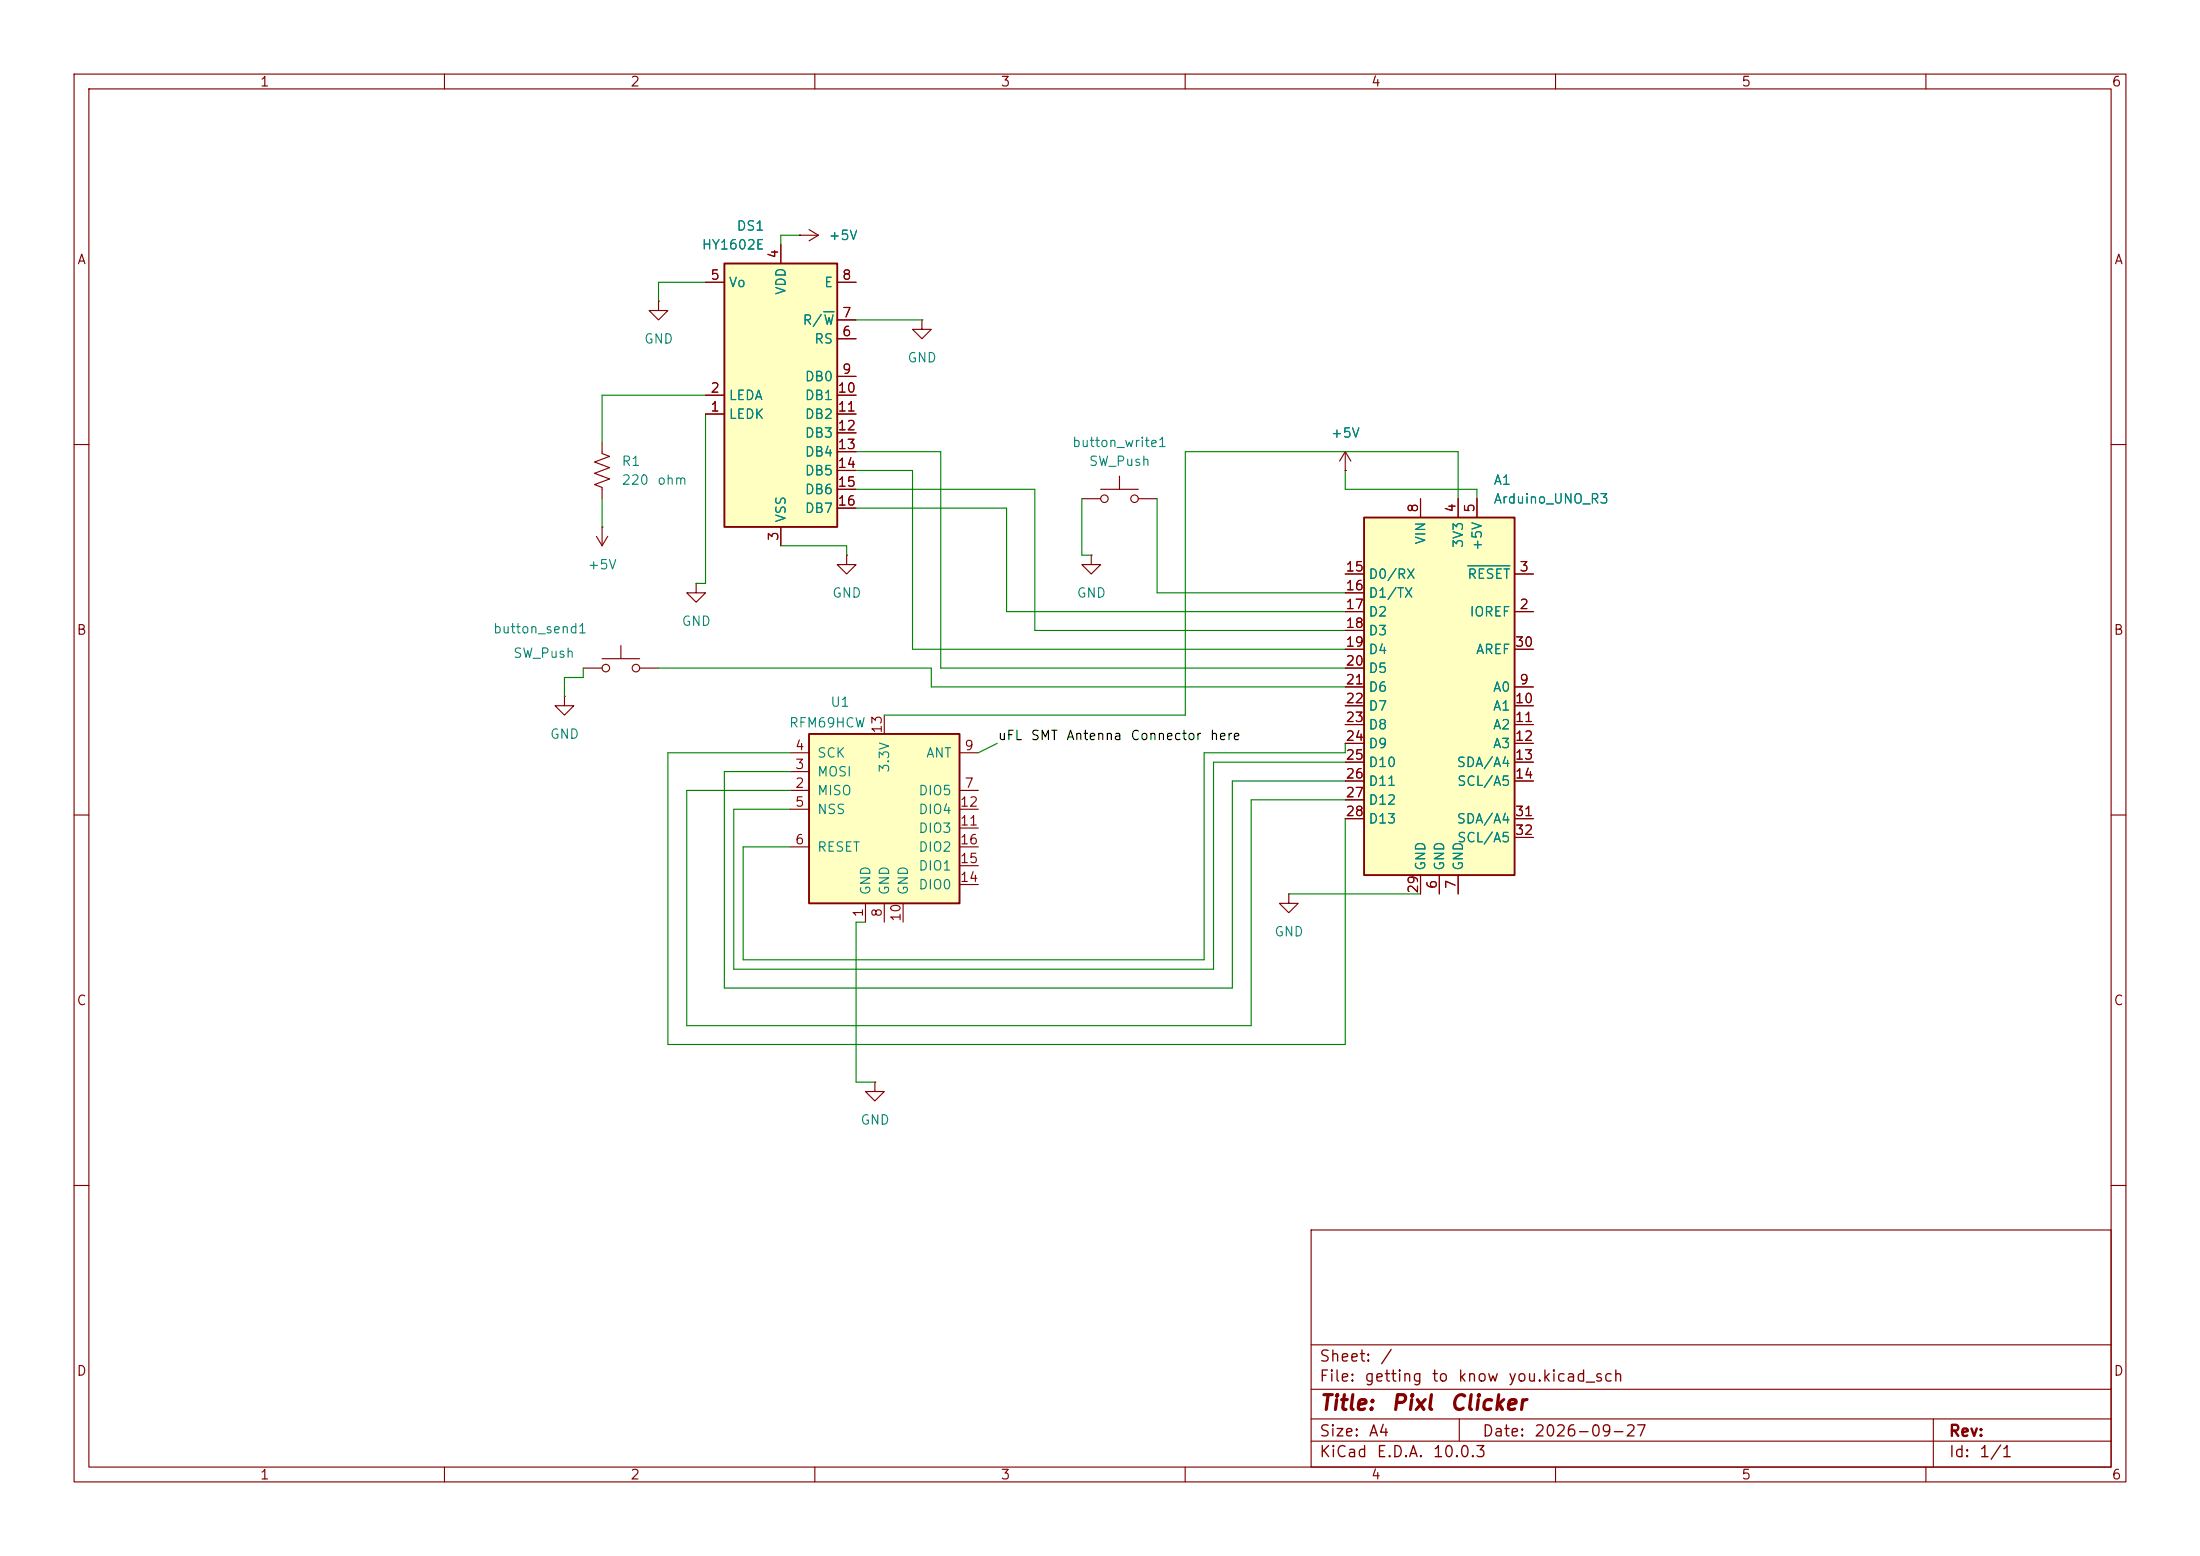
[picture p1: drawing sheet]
<svg xmlns="http://www.w3.org/2000/svg" width="297mm" height="210mm" viewBox="0 0 297 210" stroke-linecap="round" stroke-linejoin="round" font-family="sans-serif">
<g fill="none" stroke="#840000" stroke-width=".15">
<path d="M10 10h277v190h-277zM12 12h273v186h-273zM60 10v2M110 10v2M160 10v2M210 10v2M260 10v2M81.3 59.7v1.5l1 .4-2 .8 2 .7-2 .8 2 .7-2 .8 1 .4v1.5M88.9 40.6v1.3h1.3l-1.3 1.3-1.3-1.3h1.3M88.9 40.6h.1M10 60h2M80.5 72.4l.8 1.3"/>
<path d="M81.3 71.1h.1M81.3 71.1v2.6M82 72.4l-.7 1.3M146 67.3h2.6M147.3 74.9v1.3h1.3l-1.3 1.3-1.3-1.3h1.3M147.3 74.9h.1M148.6 66h5.1M151.1 64.3v1.7M153.7 67.3h2.5M285 60h2M10 110h2M285 110h2"/>
<path d="M174 120.7v1.2h1.3l-1.3 1.3-1.3-1.3h1.3M174 120.7h.1M10 160h2M177 166h108v32h-108zM285 160h2M60 198v2M110 198v2M160 198v2M177 194.5h108M177 191.5h108M177 187.5h108M177 181.5h108"/>
<path d="M197 191.5v3M210 198v2M260 198v2M261 191.5v6.5"/>
<circle cx="149.1" cy="67.3" r=".51"/>
<circle cx="153.2" cy="67.3" r=".51"/>
</g>
<path d="M184.1 69.9h20.4v48.2h-20.4z" fill="#ffffc2"/>
<path d="M184.1 69.9h20.4v48.2h-20.4z" fill="none" stroke="#840000" stroke-width=".25"/>
<g fill="none" stroke="#840000" stroke-width=".15">
<path d="M124.5 43.2v1.3h1.2l-1.2 1.2-1.3-1.2h1.3M124.5 43.2h.1M181.6 63.5h.1M181.6 77.5h2.5M181.6 61l-.8 1.2M181.6 61l.8 1.2M181.6 61v2.5M191.8 67.3v2.6M196.8 67.3v2.6M199.4 67.3v2.6M204.5 77.5h2.5M181.6 82.6h2.5"/>
<path d="M181.6 92.7h2.5M181.6 95.3h2.5M181.6 97.8h2.5M181.6 80h2.5M181.6 85.1h2.5M181.6 87.6h2.5M181.6 90.2h2.5M204.5 82.6h2.5M204.5 92.7h2.5M204.5 95.3h2.5M204.5 97.8h2.5M204.5 87.6h2.5"/>
<path d="M181.6 100.3h2.5M181.6 102.9h2.5M181.6 105.4h2.5M181.6 108h2.5M181.6 110.5h2.5M191.8 118.1v2.6M194.3 118.1v2.6M196.8 118.1v2.6M204.5 100.3h2.5M204.5 102.9h2.5M204.5 105.4h2.5M204.5 110.5h2.5"/>
<path d="M204.5 113h2.5M118.1 146.1v1.2h1.3l-1.3 1.3-1.3-1.3h1.3M118.1 146.1h.1"/>
</g>
<path d="M198.1 76.4h5.7" fill="none" stroke="#008484" stroke-width=".15"/>
<path d="M109.2 99.1h20.3v22.8h-20.3z" fill="#ffffc2"/>
<path d="M109.2 99.1h20.3v22.8h-20.3z" fill="none" stroke="#840000" stroke-width=".25"/>
<g fill="none" stroke="#840000" stroke-width=".15">
<path d="M107.9 31.8h.1M107.9 31.8h2.6M109.2 31l1.3 .8M110.5 31.8l-1.3 .7M94 78.7v1.3h1.2l-1.2 1.3-1.3-1.3h1.3M94 78.7h.1M114.3 74.9v1.3h1.3l-1.3 1.3-1.3-1.3h1.3M114.3 74.9h.1M76.2 94v1.3h1.3l-1.3 1.2-1.3-1.2h1.3M76.2 94h.1M78.7 90.2h2.6M81.3 88.9h5.1"/>
<path d="M83.8 87.1v1.8M86.4 90.2h2.5M119.4 96.5v2.6M106.7 106.7h2.5M106.7 104.1h2.5M106.7 101.6h2.5M106.7 109.2h2.5M106.7 114.3h2.5M129.5 106.7h2.6M129.5 101.6h2.6M129.5 109.2h2.6M129.5 114.3h2.6"/>
<path d="M129.5 111.8h2.6M129.5 119.4h2.6M129.5 116.8h2.6M116.8 121.9v2.6M119.4 121.9v2.6M121.9 121.9v2.6"/>
<circle cx="81.8" cy="90.2" r=".51"/>
<circle cx="85.9" cy="90.2" r=".51"/>
</g>
<path d="M97.8 35.6h15.2v35.5h-15.2z" fill="#ffffc2"/>
<path d="M97.8 35.6h15.2v35.5h-15.2z" fill="none" stroke="#840000" stroke-width=".25"/>
<g fill="none" stroke="#840000" stroke-width=".15">
<path d="M95.2 38.1h2.6M105.4 33v2.6M107.9 31.8h.1M113 38.1h2.6M95.2 55.9h2.6M95.2 53.3h2.6M113 55.9h2.6M113 53.3h2.6M113 45.7h2.6M113 43.2h2.6M113 50.8h2.6M113 58.4h2.6"/>
<path d="M105.4 71.1v2.6M113 61h2.6M113 63.5h2.6M113 66h2.6M113 68.6h2.6M181.6 63.5h.1M181.6 77.5h2.5M191.8 67.3v2.6M196.8 67.3v2.6M199.4 67.3v2.6M204.5 77.5h2.5M181.6 82.6h2.5"/>
<path d="M181.6 92.7h2.5M181.6 95.3h2.5M181.6 97.8h2.5M181.6 80h2.5M181.6 85.1h2.5M181.6 87.6h2.5M181.6 90.2h2.5M204.5 82.6h2.5M204.5 92.7h2.5M204.5 95.3h2.5M204.5 97.8h2.5M204.5 87.6h2.5"/>
<path d="M181.6 100.3h2.5M181.6 102.9h2.5M181.6 105.4h2.5M181.6 108h2.5M181.6 110.5h2.5M191.8 118.1v2.6M194.3 118.1v2.6M196.8 118.1v2.6M204.5 100.3h2.5M204.5 102.9h2.5M204.5 105.4h2.5M204.5 110.5h2.5"/>
<path d="M204.5 113h2.5"/>
</g>
<path d="M111.2 42.1h1.4M198.1 76.4h5.7" fill="none" stroke="#008484" stroke-width=".15"/>
<g fill="none" stroke="#008400" stroke-width=".15">
<path d="M95.2 38.1h-6.3v2.5M107.9 31.8h-2.5v1.2M95.2 55.9v22.8h-1.2M95.2 53.3h-13.9v6.4M115.6 43.2h8.9M81.3 67.3v3.8M105.4 73.7h8.9v1.2M115.6 66h24.1v19.1h41.9M115.6 63.5h7.6v24.1h58.4M115.6 68.6h20.3v14h45.7M115.6 61h11.4v29.2h54.6M146 67.3v7.6h1.3"/>
<path d="M156.2 67.3v12.7h25.4M181.6 63.5v2.5h17.8v1.3M196.8 67.3v-6.3h-36.8v35.5h-40.6M78.7 90.2v1.2h-2.5v2.6M88.9 90.2h36.8v2.5h55.9M106.7 106.7h-14v31.7h76.2v-30.4h12.7M106.7 101.6h-16.5v39.4h91.4v-30.5M106.7 104.1h-8.9v29.3h68.6v-28h15.2M134.6 100.3l-2.5 1.3M181.6 102.9h-17.8v27.9h-64.7v-21.6h7.6M181.6 100.3v1.3h-19v27.9h-62.3v-15.2h6.4M116.8 124.5h-1.2v21.6h2.5"/>
<path d="M174 120.7h17.8"/>
</g>
<g font-size="2" fill="#840000">
<text x="178" y="190.8">Title:</text>
<text x="187.7" y="190.8">Pixl</text>
<text x="195.6" y="190.8">Clicker</text>
</g>
<g font-size="1.5" fill="#840000">
<text x="178" y="184.2">Sheet:</text>
<text x="186.2" y="184.2">/</text>
<text x="178" y="186.9">File:</text>
<text x="184.1" y="186.9">getting</text>
<text x="193.2" y="186.9">to</text>
<text x="196.7" y="186.9">know</text>
<text x="203.5" y="186.9">you.kicad_sch</text>
<text x="178" y="197.1">KiCad</text>
<text x="178" y="194.3">Size:</text>
<text x="184.7" y="194.3">A4</text>
<text x="185.7" y="197.1">E.D.A.</text>
<text x="193.3" y="197.1">10.0.3</text>
<text x="200" y="194.3">Date:</text>
<text x="207" y="194.3">2026-09-27</text>
<text x="263" y="194.3">Rev:</text>
<text x="263" y="197.1">Id:</text>
<text x="267.1" y="197.1">1/1</text>
</g>
<g font-size="1.3" fill="#840000">
<text x="35" y="12">1</text>
<text x="85" y="12">2</text>
<text x="135" y="12">3</text>
<text x="185" y="12">4</text>
<text x="235" y="12">5</text>
<text x="285" y="12">6</text>
<text x="10.3" y="36">A</text>
<text x="105.4" y="35" transform="rotate(-90 105.4 35)">4</text>
<text x="285.3" y="36">A</text>
<text x="95.8" y="38.1">5</text>
<text x="113.6" y="38.1">8</text>
<text x="113.6" y="45.7">6</text>
<text x="113.6" y="43.2">7</text>
<text x="95.8" y="53.3">2</text>
<text x="113" y="53.3">10</text>
<text x="113.6" y="50.8">9</text>
<text x="95.8" y="55.9">1</text>
<text x="113" y="55.9">11</text>
<text x="113" y="58.4">12</text>
<text x="113" y="60.9">13</text>
<text x="113" y="63.5">14</text>
<text x="113" y="66">15</text>
<text x="113" y="68.6">16</text>
<text x="191.7" y="69.3" transform="rotate(-90 191.7 69.3)">8</text>
<text x="196.8" y="69.3" transform="rotate(-90 196.8 69.3)">4</text>
<text x="199.4" y="69.3" transform="rotate(-90 199.4 69.3)">5</text>
<text x="105.4" y="73.1" transform="rotate(-90 105.4 73.1)">3</text>
<text x="181.6" y="77.4">15</text>
<text x="205" y="77.4">3</text>
<text x="181.6" y="80">16</text>
<text x="181.6" y="82.5">17</text>
<text x="205" y="82.5">2</text>
<text x="10.3" y="86">B</text>
<text x="181.6" y="85.1">18</text>
<text x="181.6" y="87.6">19</text>
<text x="204.4" y="87.6">30</text>
<text x="285.3" y="86">B</text>
<text x="181.6" y="90.1">20</text>
<text x="181.6" y="92.7">21</text>
<text x="181.6" y="95.2">22</text>
<text x="204.4" y="95.2">10</text>
<text x="205" y="92.7">9</text>
<text x="107.2" y="101.6">4</text>
<text x="119.4" y="99.1" transform="rotate(-90 119.4 99.1)">13</text>
<text x="130.1" y="101.6">9</text>
<text x="181.6" y="97.8">23</text>
<text x="181.6" y="100.3">24</text>
<text x="204.4" y="97.8">11</text>
<text x="204.4" y="100.3">12</text>
<text x="107.2" y="106.7">2</text>
<text x="107.2" y="104.1">3</text>
<text x="130.1" y="106.7">7</text>
<text x="181.6" y="102.8">25</text>
<text x="181.6" y="105.4">26</text>
<text x="181.6" y="107.9">27</text>
<text x="204.4" y="102.8">13</text>
<text x="204.4" y="105.4">14</text>
<text x="107.2" y="109.2">5</text>
<text x="129.5" y="111.7">11</text>
<text x="129.5" y="109.2">12</text>
<text x="181.6" y="110.5">28</text>
<text x="204.4" y="110.5">31</text>
<text x="204.4" y="113">32</text>
<text x="107.2" y="114.3">6</text>
<text x="129.5" y="119.4">14</text>
<text x="129.5" y="116.8">15</text>
<text x="129.5" y="114.3">16</text>
<text x="116.8" y="123.9" transform="rotate(-90 116.8 123.9)">1</text>
<text x="119.4" y="123.9" transform="rotate(-90 119.4 123.9)">8</text>
<text x="121.9" y="124.5" transform="rotate(-90 121.9 124.5)">10</text>
<text x="191.7" y="120.7" transform="rotate(-90 191.7 120.7)">29</text>
<text x="194.3" y="120.1" transform="rotate(-90 194.3 120.1)">6</text>
<text x="196.8" y="120.1" transform="rotate(-90 196.8 120.1)">7</text>
<text x="10.3" y="136">C</text>
<text x="285.3" y="136">C</text>
<text x="10.3" y="186">D</text>
<text x="285.3" y="186">D</text>
<text x="35" y="200">1</text>
<text x="85" y="200">2</text>
<text x="135" y="200">3</text>
<text x="185" y="200">4</text>
<text x="235" y="200">5</text>
<text x="285" y="200">6</text>
</g>
<g font-size="1.3" fill="#008484">
<text x="94.6" y="34">HY1602E</text>
<text x="99.4" y="31.5">DS1</text>
<text x="111.8" y="32.7">+5V</text>
<text x="98.3" y="39.1">Vo</text>
<text x="106.4" y="39.9" transform="rotate(-90 106.4 39.9)">VDD</text>
<text x="111.2" y="39.1">E</text>
<text x="86.9" y="46.7">GND</text>
<text x="108.3" y="44.2">R/W</text>
<text x="109.8" y="46.7">RS</text>
<text x="108.6" y="51.8">DB0</text>
<text x="122.4" y="49.2">GND</text>
<text x="98.3" y="56.9">LEDK</text>
<text x="98.3" y="54.3">LEDA</text>
<text x="108.6" y="54.3">DB1</text>
<text x="108.6" y="56.9">DB2</text>
<text x="108.6" y="59.4">DB3</text>
<text x="179.6" y="59.4">+5V</text>
<text x="83.8" y="63.2">R1</text>
<text x="83.8" y="65.7">220</text>
<text x="88.6" y="65.7">ohm</text>
<text x="108.6" y="61.9">DB4</text>
<text x="108.6" y="64.5">DB5</text>
<text x="144.6" y="60.7">button_write1</text>
<text x="146.9" y="63.2">SW_Push</text>
<text x="201.5" y="65.7">A1</text>
<text x="106.4" y="70.6" transform="rotate(-90 106.4 70.6)">VSS</text>
<text x="108.6" y="67">DB6</text>
<text x="108.6" y="69.6">DB7</text>
<text x="201.5" y="68.3">Arduino_UNO_R3</text>
<text x="79.2" y="77.2">+5V</text>
<text x="192.7" y="73.6" transform="rotate(-90 192.7 73.6)">VIN</text>
<text x="197.8" y="74.1" transform="rotate(-90 197.8 74.1)">3V3</text>
<text x="200.4" y="74.4" transform="rotate(-90 200.4 74.4)">+5V</text>
<text x="112.3" y="81">GND</text>
<text x="145.3" y="81">GND</text>
<text x="184.7" y="78.4">D0/RX</text>
<text x="184.7" y="81">D1/TX</text>
<text x="184.7" y="83.5">D2</text>
<text x="198" y="78.4">RESET</text>
<text x="198.3" y="83.5">IOREF</text>
<text x="66.5" y="85.8">button_send1</text>
<text x="69.2" y="89.1">SW_Push</text>
<text x="91.9" y="84.8">GND</text>
<text x="184.7" y="86.1">D3</text>
<text x="184.7" y="88.6">D4</text>
<text x="199.2" y="88.6">AREF</text>
<text x="112" y="95.7">U1</text>
<text x="184.7" y="91.1">D5</text>
<text x="184.7" y="93.7">D6</text>
<text x="201.5" y="93.7">A0</text>
<text x="74.2" y="100">GND</text>
<text x="106.4" y="98.5">RFM69HCW</text>
<text x="184.7" y="96.2">D7</text>
<text x="184.7" y="98.8">D8</text>
<text x="184.7" y="101.3">D9</text>
<text x="201.5" y="96.2">A1</text>
<text x="201.5" y="98.8">A2</text>
<text x="201.5" y="101.3">A3</text>
<text x="110.2" y="107.7">MISO</text>
<text x="110.2" y="105.1">MOSI</text>
<text x="110.2" y="102.6">SCK</text>
<text x="120.4" y="104.4" transform="rotate(-90 120.4 104.4)">3.3V</text>
<text x="123.9" y="107.7">DIO5</text>
<text x="124.9" y="102.6">ANT</text>
<text x="184.7" y="103.8">D10</text>
<text x="184.7" y="106.4">D11</text>
<text x="196.6" y="103.8">SDA/A4</text>
<text x="196.6" y="106.4">SCL/A5</text>
<text x="110.2" y="110.2">NSS</text>
<text x="123.9" y="112.7">DIO3</text>
<text x="123.9" y="110.2">DIO4</text>
<text x="184.7" y="108.9">D12</text>
<text x="184.7" y="111.5">D13</text>
<text x="196.6" y="111.5">SDA/A4</text>
<text x="110.2" y="115.3">RESET</text>
<text x="123.9" y="117.8">DIO1</text>
<text x="123.9" y="115.3">DIO2</text>
<text x="192.7" y="117.6" transform="rotate(-90 192.7 117.6)">GND</text>
<text x="195.3" y="117.6" transform="rotate(-90 195.3 117.6)">GND</text>
<text x="196.6" y="114">SCL/A5</text>
<text x="197.8" y="117.6" transform="rotate(-90 197.8 117.6)">GND</text>
<text x="117.8" y="120.9" transform="rotate(-90 117.8 120.9)">GND</text>
<text x="120.4" y="120.9" transform="rotate(-90 120.4 120.9)">GND</text>
<text x="122.9" y="120.9" transform="rotate(-90 122.9 120.9)">GND</text>
<text x="123.9" y="120.4">DIO0</text>
<text x="172" y="126.7">GND</text>
<text x="116.1" y="152.1">GND</text>
</g>
<g font-size="1.3">
<text x="134.6" y="100.2">uFL</text>
<text x="139.1" y="100.2">SMT</text>
<text x="143.9" y="100.2">Antenna</text>
<text x="152.5" y="100.2">Connector</text>
<text x="163.3" y="100.2">here</text>
</g>
</svg>
